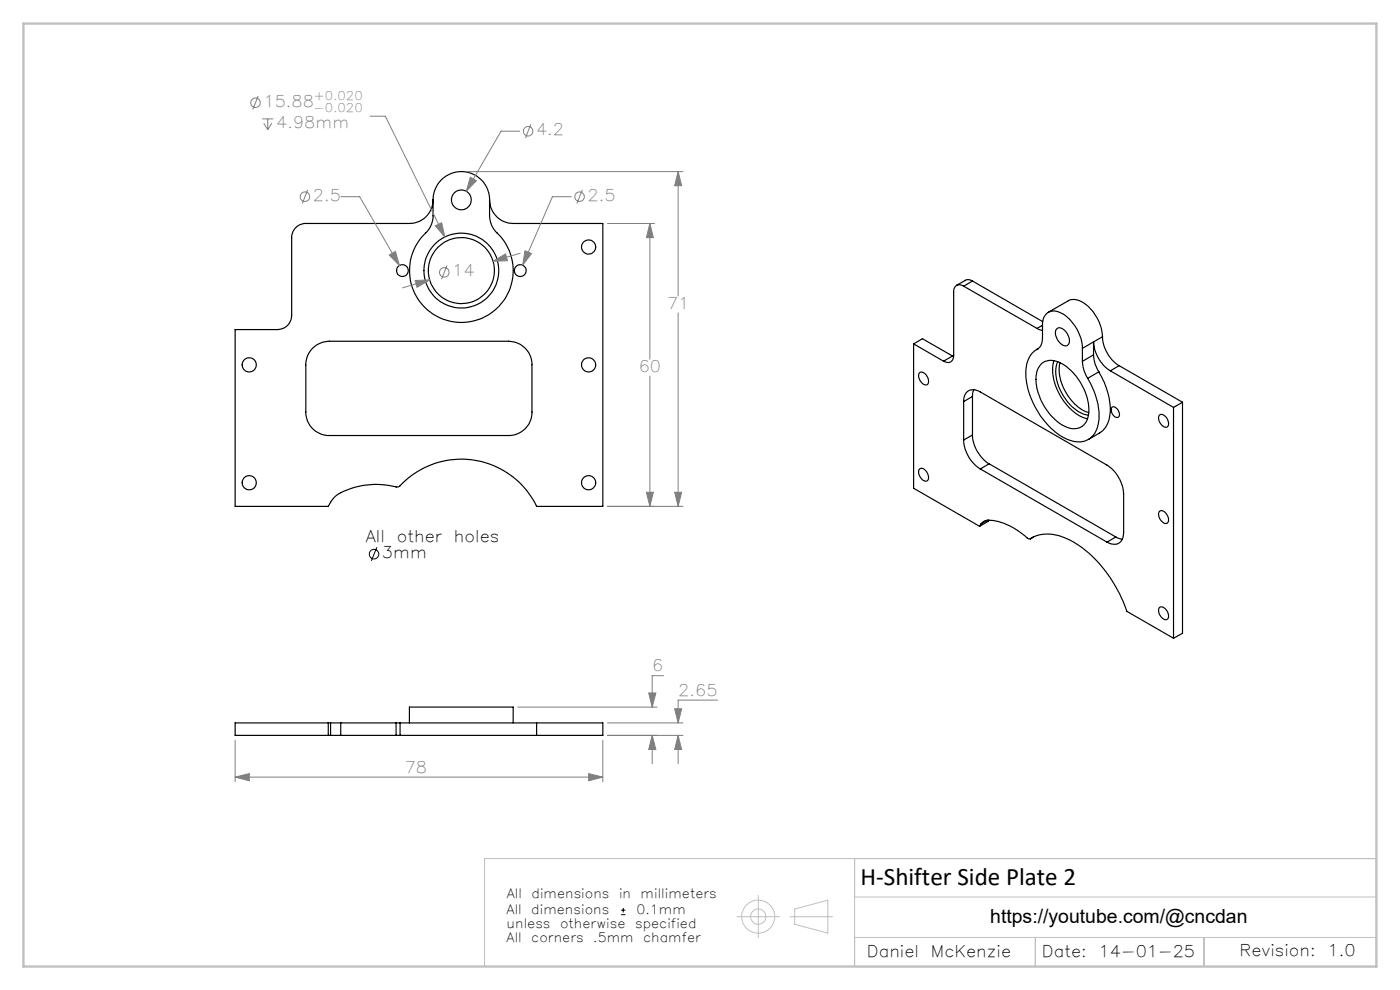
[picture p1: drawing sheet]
<svg xmlns="http://www.w3.org/2000/svg" width="297mm" height="210mm" viewBox="0 0 297 210" stroke-linecap="round" stroke-linejoin="round" font-family="sans-serif">
<g fill="none" stroke="#000" stroke-width=".25">
<path d="M91.9 42.4v3.4a5.7 5.7 0 0 1-2.4 4.5 11 11 0 0 0 1.2 15.5 11 11 0 0 0 15.5-1.2 11 11 0 0 0-1.1-15.5 5.4 5.4 0 0 1-1.2-3.3v-3.4M91.9 42.4a6 6 0 0 1 6-6 6 6 0 0 1 6 6M91.9 42.4a5 5 0 0 1-5 5h-22a3 3 0 0 0-3 3v16.5a3 3 0 0 1-3 3h-9v37.5h19.7a6 6 0 0 1 4.2-3.5 18 18 0 0 1 10.6-.6h.1a18.9 18.9 0 0 1 12.4-5.9 17.7 17.7 0 0 1 16.9 10h14.1v-60h-19a5.1 5.1 0 0 1-5-5M206.3 59.6l-.7-.3-.6 .1-2.1 1.1M206.3 59.6l-1.9 1.1M206.3 59.6l14.9 8.6M66.3 73.9a5.3 5.3 0 0 1 3.6-1.5h38a5 5 0 0 1 5 5v10a4.9 4.9 0 0 1-5 5h-38a4.9 4.9 0 0 1-5-5v-10a4.9 4.9 0 0 1 1.4-3.5zM193.8 72.9v30.7l14 8M193.8 72.9l6.4 3.7M193.8 72.9l1.9-1 6.4 3.6M195.2 79a1.79 1.79 0 0 1 1.5 2.6 1.58 1.58 0 0 1-1.8-1.5v-.8zM202.1 75.5l-1.9 1.1"/>
<path d="M202.1 75.5l.2 .2M204.4 60.7a1.27 1.27 0 0 0-1.5-.2 1.27 1.27 0 0 0-.6 1.4v13.5a1.32 1.32 0 0 1-.6 1.4 1.32 1.32 0 0 1-1.5-.2M204.4 60.7l15.6 9M220 69.7l1.2 .4M220 74.1a5.9 5.9 0 0 0-2.4 5.9 17.1 17.1 0 0 0 8.5 13 4.4 4.4 0 0 0 6.4-1.5 11.1 11.1 0 0 0-.7-9.1l-1-2.2M220.2 74l-.2 .1M220.2 74l-.3 .2M220.9 77.1a3.8 3.8 0 0 1 4.6 .1 12.2 12.2 0 0 1 5.4 10.7 3.2 3.2 0 0 1-5.1 2.5 11.9 11.9 0 0 1-5.9-11.2l.3-1zM221.2 69v2.7a2.58 2.58 0 0 1-1.2 2.4M221.2 69a2.51 2.51 0 0 1 3.1-2.9 8.6 8.6 0 0 1 5 5.8l.3 2M221.2 69l-1.2 .7M222.4 66.2l4.2-2.4a3.7 3.7 0 0 1 4.2 1.1 9.7 9.7 0 0 1 3.1 6.5"/>
<path d="M223.6 76.5a10.5 10.5 0 0 0 2.6 9.2 8.3 8.3 0 0 0 4.5 3.2M224.2 69.7a1.53 1.53 0 0 1 2.1 .9 2.03 2.03 0 0 1 .1 2.7 2.12 2.12 0 0 1-2.3-1.7 1.7 1.7 0 0 1 .1-1.9zM224.4 76.7a8.3 8.3 0 0 0 1.5 7.7 7.3 7.3 0 0 0 5 3.6M224.9 76.9a10.1 10.1 0 0 0 5.9 10.5l.2 .1M229.6 76.7a7.4 7.4 0 0 0 1.2 3.5M229.6 73.9v2.8M232 75.3a7.4 7.4 0 0 0 1.1 3.6M232 72.5a7.9 7.9 0 0 0 3.5 6.2M232 72.5v2.8M232 72.5l-2.4 1.4M232 75.3l-2.4 1.4M233.1 78.9a13.6 13.6 0 0 1 2.1 10.5 4.4 4.4 0 0 1-1.9 2.5l-2.4 1.3"/>
<path d="M233.1 78.9l-2.3 1.3M233.9 71.4a7.8 7.8 0 0 0 3.5 6.2M233.9 71.4l-1.9 1.1M235.5 78.7l13.5 7.7M237.4 77.6l-1.9 1.1M237.4 77.6l13.5 7.7M195.2 99.4a1.73 1.73 0 0 1 1.8 1.8 .71 .71 0 0 1-.4 .8 .71 .71 0 0 1-.9-.2l-.3-.3a1.54 1.54 0 0 1-.2-2.1zM204.4 85.2a2.15 2.15 0 0 1 1.1-2.3 2.15 2.15 0 0 1 2.5 .2l26.8 15.6a8 8 0 0 1 3.6 6.1v8.2a2.15 2.15 0 0 1-2.1 2.5l-1.5-.5M204.4 93.3a7.8 7.8 0 0 0 3.6 6.2M204.4 85.2v8.1M206.3 92.3a7.6 7.6 0 0 0 3.5 6.1M206.3 84.1l-1.9 1.1"/>
<path d="M206.3 92.3l-1.9 1M206.3 84.1v8.2M206.6 82.7l-.3 1.4M208 99.5l26.8 15.5M209.8 98.4l-1.8 1.1M209.8 98.4l26.9 15.5M235.9 86.4a1.42 1.42 0 0 1 1.6 1.6 .64 .64 0 0 1-.6 .6 .64 .64 0 0 1-.6-.4l-.2-.2a1.36 1.36 0 0 1-.2-1.6zM246 88a1.47 1.47 0 0 1 1.8 1.3 .82 .82 0 0 1 .1 .8 .82 .82 0 0 1-.7 .5 1.93 1.93 0 0 1-1.2-2.6zM249 86.4v49M250.9 85.3v49l-1.9 1.1M250.9 85.3l-1.9 1.1M208.1 111.1a2.21 2.21 0 0 1 2.6-.7 16.2 16.2 0 0 1 7.6 3.9h.3"/>
<path d="M208.1 111.1l-.3 .5M209.5 110.3l-1.4 .8M209.8 110.3l-.1 .3-1.9 1M218.6 114.3a7.9 7.9 0 0 1 7.9 .1 25.7 25.7 0 0 1 12 13.8l.5 1.5 10 5.7M219.2 113.9l-.6 .4M236.7 113.9l1.4 .5M236.7 113.9l-1.9 1.1M246 108.4a1.4 1.4 0 0 1 1.8 1.3 .8 .8 0 0 1 .1 1 .8 .8 0 0 1-1 .2l-.2-.1a1.81 1.81 0 0 1-.7-2.4zM246 128.8a1.62 1.62 0 0 1 1.9 1.7 .74 .74 0 0 1-.4 .9 .74 .74 0 0 1-.9-.3l-.2-.2a1.68 1.68 0 0 1-.4-2.1zM69.6 153.3v2.7M70.1 153.3h2.2M70.1 156h2.2"/>
<path d="M70.1 153.3h-20.2v2.7h20.2M70.1 153.3v2.7M72.3 153.3h11.7M72.3 156h11.7M72.3 153.3v2.7M84 153.3h.9M84 156h.9M84 153.3v2.7M84.9 153.3h28.9M84.9 156h28.9M84.9 153.3v2.7M86.9 153.3v-3.3h22v3.3"/>
<path d="M113.8 153.3h14.1v2.7h-14.1M113.8 153.3v2.7"/>
<circle cx="85.4" cy="57.4" r="1.24"/>
<circle cx="97.9" cy="57.4" r="7.9"/>
<circle cx="97.9" cy="57.4" r="7"/>
<circle cx="97.9" cy="42.4" r="2.11"/>
<circle cx="110.4" cy="57.4" r="1.26"/>
<circle cx="124.9" cy="52.4" r="1.49"/>
<circle cx="52.9" cy="77.4" r="1.51"/>
<circle cx="124.9" cy="77.4" r="1.5"/>
<circle cx="52.9" cy="102.4" r="1.51"/>
<circle cx="124.9" cy="102.4" r="1.5"/>
</g>
<g fill="none" stroke="#808080" stroke-width=".21">
<path d="M54.8 20.3l-1.2 2.9M55.6 25.2h2.4M56 26.1l.8 1.4M56.8 25.2v2.3M57.7 26.1l-.9 1.4M78.5 24.7h3.2l12.7 25.6M98.9 36.4h46M99.8 37.6l1.3 .7-2.2 2.3zM110.3 27.8h-4l-7.4 12.8M112.6 26.4l-1.1 2.9M143.9 36.4l.7 3h-1.5zM143.9 36.4v26.4"/>
<path d="M65.3 40.3l-1.2 2.9M72.3 41.7h4l8.4 14.6M82.6 54.1l1.3-.8 .8 3zM88.1 59.5l3.1-.1-2.7 1.6zM91.2 59.4l-5.8 1.7M92.4 47.9l1.3-.6 .7 3zM94.8 56.3l-1.1 2.9M104.6 55.4l2.6-1.5 .5 1.4zM110.3 53.7l-5.7 1.7M111.4 53.2l1.3 .6-1.8 2.5zM121.2 41.7h-4l-6.3 14.6M123.5 40.3l-1.1 2.9"/>
<path d="M128.9 47.4h10M137.9 47.4l.7 3h-1.5zM137.9 47.4v28.8M137.9 79.8v27.6M143.9 66.4v41M128.9 107.4h16M137.1 104.4h1.5l-.7 3zM143.1 104.4h1.5l-.7 3zM49.9 157v8.9M109.9 150h29.5M127.9 157v8.9M128.9 156h16"/>
<path d="M128.9 153.3h16M137.6 147h1.5l-.7 3zM138.4 156l.7 3h-1.5zM138.4 156v6M140.8 143.3h-2.4v6.7M143.1 150.3h1.5l-.7 3zM143.9 156l.7 3h-1.5zM143.9 156v6M152.2 148.5h-8.3v4.8M49.9 164.8l3-.7v1.5zM49.9 164.8h78M124.9 164.1l3 .7-3 .8z"/>
<circle cx="54.2" cy="21.8" r="1.01"/>
<circle cx="112" cy="27.8" r="1.02"/>
<circle cx="64.7" cy="41.7" r="1.02"/>
<circle cx="94.3" cy="57.8" r="1.02"/>
<circle cx="123" cy="41.7" r="1.01"/>
</g>
<g fill="none" stroke="#010000" stroke-width=".21">
<path d="M79.9 116.1l-1.1 2.9M131.8 194h.9M131.8 193.1h.9M132.2 192.6v1"/>
<circle cx="79.4" cy="117.5" r="1.01"/>
</g>
<g fill="none" stroke="#c0c0c0" stroke-width=".21">
<path d="M156.4 194.4h8.9M160.9 189.9v9M167.6 194.4h9M168.6 192.8l7-1.8v6.9l-7-1.8zM181.3 182.1v22.9h110.7v-22.9h-189.2v22.9M181.3 198.9h110.7M181.3 190.3h110.7M219.6 198.9v6.1M255.4 198.9v6.1"/>
<circle cx="160.9" cy="194.4" r="3.5"/>
<circle cx="160.9" cy="194.4" r="1.63"/>
</g>
<path d="M102.8 205h78.5" fill="none" stroke="#c0c0c0" stroke-width=".21" stroke-dasharray="1.3 .6" stroke-dashoffset=".4"/>
<path d="M5 5h287v200h-287z" fill="none" stroke="#c0c0c0" stroke-width=".5"/>
<path d="M82.6 54.1l2.1 2.2-.8-3zM111.4 53.2l-.5 3.1 1.8-2.5zM99.8 37.6l-.9 3 2.2-2.3zM104.6 55.4l3.1-.1-.5-1.4zM88.1 59.5l.4 1.5 2.7-1.6zM92.4 47.9l2 2.4-.7-3zM137.9 47.4l.7 3h-1.5zM137.1 104.4h1.5l-.7 3zM143.9 36.4l.7 3h-1.5zM143.1 104.4h1.5l-.7 3zM138.4 156l.7 3h-1.5zM137.6 147h1.5l-.7 3zM143.1 150.3h1.5l-.7 3zM143.9 156l.7 3h-1.5zM49.9 164.8l3-.7v1.5zM124.9 164.1l3 .7-3 .8z" fill="#808080"/>
<text font-size="5.3" fill="#010000" x="182.5" y="187.7">H-Shifter Side Plate 2</text>
<text font-size="4.1" fill="#010000" x="210.1" y="195.8">https://youtube.com/@cncdan</text>
<g font-size="3.4" fill="#808080">
<text x="55.9" y="22.7">15.88</text>
<text x="58.6" y="27.2">4.98mm</text>
<text x="113.7" y="28.7">4.2</text>
<text x="66.4" y="42.6">2.5</text>
<text x="124.6" y="42.6">2.5</text>
<text x="95.9" y="58.6">14</text>
<text x="141.5" y="65.5">71</text>
<text x="135.5" y="78.9">60</text>
<text x="138.4" y="142.4">6</text>
<text x="143.9" y="147.6">2.65</text>
<text x="85.9" y="163.9">78</text>
</g>
<g font-size="3.4" fill="#010000">
<text x="77.6" y="114.9">All</text>
<text x="81" y="118.4">3mm</text>
<text x="84.2" y="114.9">other</text>
<text x="96.3" y="114.9">holes</text>
<text x="183.9" y="202.9">Daniel</text>
<text x="197.5" y="202.9">McKenzie</text>
<text x="221" y="202.9">Date:</text>
<text x="233.1" y="202.9">14-01-25</text>
<text x="263" y="202.7">Revision:</text>
<text x="281.7" y="202.7">1.0</text>
</g>
<g font-size="2.7" fill="#010000">
<text x="107.5" y="190.5">All</text>
<text x="112.8" y="190.5">dimensions</text>
<text x="131.3" y="190.5">in</text>
<text x="135.9" y="190.5">millimeters</text>
<text x="107.5" y="196.8">unless</text>
<text x="107.5" y="193.8">All</text>
<text x="112.7" y="193.8">dimensions</text>
<text x="118.8" y="196.8">otherwise</text>
<text x="134.7" y="196.8">specified</text>
<text x="135" y="193.8">0.1mm</text>
<text x="107.5" y="199.8">All</text>
<text x="112.7" y="199.8">corners</text>
<text x="125.9" y="199.8">.5mm</text>
<text x="136.4" y="199.8">chamfer</text>
</g>
<g font-size="2.6" fill="#808080">
<text x="66.6" y="21.2">+0.020</text>
<text x="66.6" y="23.8">-0.020</text>
</g>
</svg>
